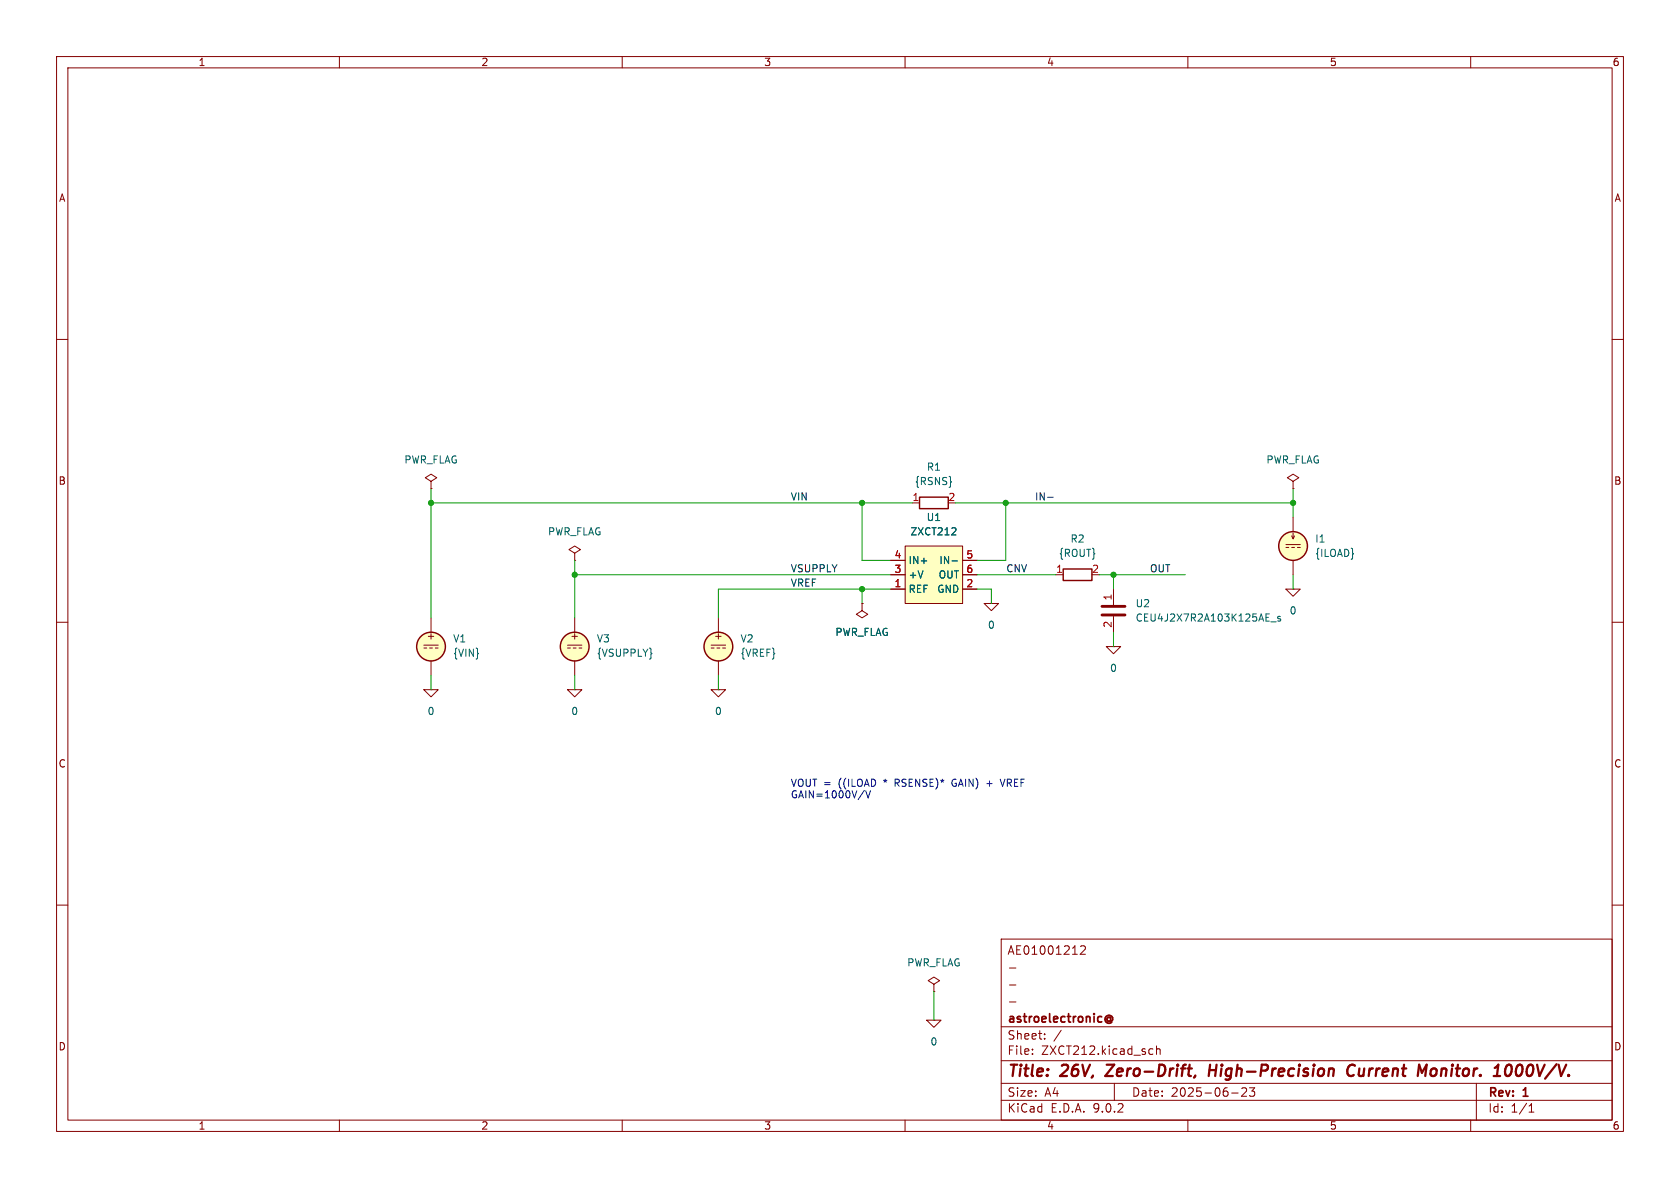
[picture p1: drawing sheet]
(kicad_sch
 (version 20250114)
 (generator "eeschema")
 (generator_version "9.0")
 (paper "A4")
 (title_block
  (title "26V, Zero-Drift, High-Precision Current Monitor. 1000V/V.")
  (date "2025-06-23")
  (rev "1")
  (company "astroelectronic@")
  (comment 1 "-")
  (comment 2 "-")
  (comment 3 "-")
  (comment 4 "AE01001212"))
 (lib_symbols
  (symbol "ZXCT212:0"
   (power)
   (pin_numbers (hide yes))
   (pin_names
    (offset 0) (hide yes)) (exclude_from_sim no) (in_bom yes) (on_board yes)
   (property "Reference" "#GND" (at 0 -5.08 0) (effects (font (size 1.27 1.27)) (hide yes)))
   (property "Value" "0" (at 0 -2.54 0) (effects (font (size 1.27 1.27))))
   (property "Footprint" "" (at 0 0 0) (effects (font (size 1.27 1.27)) (hide yes)))
   (property "Datasheet" "https://ngspice.sourceforge.io/docs/ngspice-html-manual/manual.xhtml#subsec_Circuit_elements__device" (at 0 -10.16 0) (effects (font (size 1.27 1.27)) (hide yes)))
   (property "Description" "0V reference potential for simulation" (at 0 -7.62 0) (effects (font (size 1.27 1.27)) (hide yes)))
   (symbol "0_0_1"
    (polyline (pts (xy -1.27 0) (xy 0 -1.27) (xy 1.27 0) (xy -1.27 0)) (stroke (width 0) (type default)) (fill (type none))))
   (symbol "0_1_1"
    (pin power_in line (at 0 0 0) (length 0) (name "~" (effects (font (size 1.016 1.016)))) (number "1" (effects (font (size 1.016 1.016))))))
   (embedded_fonts no))
  (symbol "ZXCT212:C"
   (pin_names
    (offset 0.254) (hide yes)) (exclude_from_sim no) (in_bom yes) (on_board yes)
   (property "Reference" "C" (at 0.635 2.54 0) (effects (font (size 1.27 1.27)) (justify left)))
   (property "Value" "C" (at 0.635 -2.54 0) (effects (font (size 1.27 1.27)) (justify left)))
   (property "Footprint" "" (at 0.9652 -3.81 0) (effects (font (size 1.27 1.27)) (hide yes)))
   (property "Datasheet" "~" (at 0 0 0) (effects (font (size 1.27 1.27)) (hide yes)))
   (property "Description" "Unpolarized capacitor" (at 0 0 0) (effects (font (size 1.27 1.27)) (hide yes)))
   (symbol "C_0_1"
    (polyline (pts (xy -2.032 0.762) (xy 2.032 0.762)) (stroke (width 0.508) (type default)) (fill (type none)))
    (polyline (pts (xy -2.032 -0.762) (xy 2.032 -0.762)) (stroke (width 0.508) (type default)) (fill (type none))))
   (symbol "C_1_1"
    (pin passive line (at 0 3.81 270) (length 2.794) (name "~" (effects (font (size 1.27 1.27)))) (number "1" (effects (font (size 1.27 1.27)))))
    (pin passive line (at 0 -3.81 90) (length 2.794) (name "~" (effects (font (size 1.27 1.27)))) (number "2" (effects (font (size 1.27 1.27))))))
   (embedded_fonts no))
  (symbol "ZXCT212:IDC"
   (pin_numbers (hide yes))
   (pin_names
    (offset 0.0254)) (exclude_from_sim no) (in_bom yes) (on_board yes)
   (property "Reference" "I" (at 2.54 2.54 0) (effects (font (size 1.27 1.27)) (justify left)))
   (property "Value" "1" (at 2.54 0 0) (effects (font (size 1.27 1.27)) (justify left)))
   (property "Footprint" "" (at 0 0 0) (effects (font (size 1.27 1.27)) (hide yes)))
   (property "Datasheet" "https://ngspice.sourceforge.io/docs/ngspice-html-manual/manual.xhtml#sec_Independent_Sources_for" (at 0 0 0) (effects (font (size 1.27 1.27)) (hide yes)))
   (property "Description" "Current source, DC" (at 0 0 0) (effects (font (size 1.27 1.27)) (hide yes)))
   (property "Sim.Pins" "1=+ 2=-" (at 0 0 0) (effects (font (size 1.27 1.27)) (hide yes)))
   (property "Sim.Type" "DC" (at 0 0 0) (effects (font (size 1.27 1.27)) (hide yes)))
   (property "Sim.Device" "I" (at 0 0 0) (effects (font (size 1.27 1.27)) (hide yes)))
   (symbol "IDC_0_0"
    (polyline (pts (xy -1.27 0.254) (xy 1.27 0.254)) (stroke (width 0) (type default)) (fill (type none)))
    (polyline (pts (xy -0.762 -0.254) (xy -1.27 -0.254)) (stroke (width 0) (type default)) (fill (type none)))
    (polyline (pts (xy 0.254 -0.254) (xy -0.254 -0.254)) (stroke (width 0) (type default)) (fill (type none)))
    (polyline (pts (xy 1.27 -0.254) (xy 0.762 -0.254)) (stroke (width 0) (type default)) (fill (type none))))
   (symbol "IDC_0_1"
    (polyline (pts (xy -0.254 1.778) (xy 0 1.27) (xy 0.254 1.778)) (stroke (width 0) (type default)) (fill (type none)))
    (polyline (pts (xy 0 1.27) (xy 0 2.286)) (stroke (width 0) (type default)) (fill (type none)))
    (circle (center 0 0) (radius 2.54) (stroke (width 0.254) (type default)) (fill (type background))))
   (symbol "IDC_1_1"
    (pin passive line (at 0 5.08 270) (length 2.54) (name "~" (effects (font (size 1.27 1.27)))) (number "1" (effects (font (size 1.27 1.27)))))
    (pin passive line (at 0 -5.08 90) (length 2.54) (name "~" (effects (font (size 1.27 1.27)))) (number "2" (effects (font (size 1.27 1.27))))))
   (embedded_fonts no))
  (symbol "ZXCT212:PWR_FLAG"
   (power)
   (pin_numbers (hide yes))
   (pin_names
    (offset 0) (hide yes)) (exclude_from_sim no) (in_bom yes) (on_board yes)
   (property "Reference" "#FLG" (at 0 1.905 0) (effects (font (size 1.27 1.27)) (hide yes)))
   (property "Value" "PWR_FLAG" (at 0 3.81 0) (effects (font (size 1.27 1.27))))
   (property "Footprint" "" (at 0 0 0) (effects (font (size 1.27 1.27)) (hide yes)))
   (property "Datasheet" "~" (at 0 0 0) (effects (font (size 1.27 1.27)) (hide yes)))
   (property "Description" "Special symbol for telling ERC where power comes from" (at 0 0 0) (effects (font (size 1.27 1.27)) (hide yes)))
   (symbol "PWR_FLAG_0_0"
    (pin power_out line (at 0 0 90) (length 0) (name "~" (effects (font (size 1.27 1.27)))) (number "1" (effects (font (size 1.27 1.27))))))
   (symbol "PWR_FLAG_0_1"
    (polyline (pts (xy 0 0) (xy 0 1.27) (xy -1.016 1.905) (xy 0 2.54) (xy 1.016 1.905) (xy 0 1.27)) (stroke (width 0) (type default)) (fill (type none))))
   (embedded_fonts no))
  (symbol "ZXCT212:R"
   (pin_names
    (offset 0) (hide yes)) (exclude_from_sim no) (in_bom yes) (on_board yes)
   (property "Reference" "R" (at 2.032 0 90) (effects (font (size 1.27 1.27))))
   (property "Value" "R" (at 0 0 90) (effects (font (size 1.27 1.27))))
   (property "Footprint" "" (at -1.778 0 90) (effects (font (size 1.27 1.27)) (hide yes)))
   (property "Datasheet" "~" (at 0 0 0) (effects (font (size 1.27 1.27)) (hide yes)))
   (property "Description" "Resistor" (at 0 0 0) (effects (font (size 1.27 1.27)) (hide yes)))
   (symbol "R_0_1"
    (rectangle (start -1.016 -2.54) (end 1.016 2.54) (stroke (width 0.254) (type default)) (fill (type none))))
   (symbol "R_1_1"
    (pin passive line (at 0 3.81 270) (length 1.27) (name "~" (effects (font (size 1.27 1.27)))) (number "1" (effects (font (size 1.27 1.27)))))
    (pin passive line (at 0 -3.81 90) (length 1.27) (name "~" (effects (font (size 1.27 1.27)))) (number "2" (effects (font (size 1.27 1.27))))))
   (embedded_fonts no))
  (symbol "ZXCT212:VDC"
   (pin_numbers (hide yes))
   (pin_names
    (offset 0.0254)) (exclude_from_sim no) (in_bom yes) (on_board yes)
   (property "Reference" "V" (at 2.54 2.54 0) (effects (font (size 1.27 1.27)) (justify left)))
   (property "Value" "1" (at 2.54 0 0) (effects (font (size 1.27 1.27)) (justify left)))
   (property "Footprint" "" (at 0 0 0) (effects (font (size 1.27 1.27)) (hide yes)))
   (property "Datasheet" "https://ngspice.sourceforge.io/docs/ngspice-html-manual/manual.xhtml#sec_Independent_Sources_for" (at 0 0 0) (effects (font (size 1.27 1.27)) (hide yes)))
   (property "Description" "Voltage source, DC" (at 0 0 0) (effects (font (size 1.27 1.27)) (hide yes)))
   (property "Sim.Pins" "1=+ 2=-" (at 0 0 0) (effects (font (size 1.27 1.27)) (hide yes)))
   (property "Sim.Type" "DC" (at 0 0 0) (effects (font (size 1.27 1.27)) (hide yes)))
   (property "Sim.Device" "V" (at 0 0 0) (effects (font (size 1.27 1.27)) (justify left) (hide yes)))
   (symbol "VDC_0_0"
    (polyline (pts (xy -1.27 0.254) (xy 1.27 0.254)) (stroke (width 0) (type default)) (fill (type none)))
    (polyline (pts (xy -0.762 -0.254) (xy -1.27 -0.254)) (stroke (width 0) (type default)) (fill (type none)))
    (polyline (pts (xy 0.254 -0.254) (xy -0.254 -0.254)) (stroke (width 0) (type default)) (fill (type none)))
    (polyline (pts (xy 1.27 -0.254) (xy 0.762 -0.254)) (stroke (width 0) (type default)) (fill (type none)))
    (text "+" (at 0 1.905 0) (effects (font (size 1.27 1.27)))))
   (symbol "VDC_0_1"
    (circle (center 0 0) (radius 2.54) (stroke (width 0.254) (type default)) (fill (type background))))
   (symbol "VDC_1_1"
    (pin passive line (at 0 5.08 270) (length 2.54) (name "~" (effects (font (size 1.27 1.27)))) (number "1" (effects (font (size 1.27 1.27)))))
    (pin passive line (at 0 -5.08 90) (length 2.54) (name "~" (effects (font (size 1.27 1.27)))) (number "2" (effects (font (size 1.27 1.27))))))
   (embedded_fonts no))
  (symbol "ZXCT212:ZXCT212" (exclude_from_sim no) (in_bom yes) (on_board yes)
   (property "Reference" "U" (at 0 8.636 0) (effects (font (size 1.27 1.27))))
   (property "Value" "ZXCT212" (at 0 6.35 0) (effects (font (size 1.27 1.27))))
   (property "Footprint" "" (at 0 0 0) (effects (font (size 1.27 1.27)) (hide yes)))
   (property "Datasheet" "" (at 0 0 0) (effects (font (size 1.27 1.27)) (hide yes)))
   (property "Description" "" (at 0 0 0) (effects (font (size 1.27 1.27)) (hide yes)))
   (symbol "ZXCT212_1_1"
    (rectangle (start -5.08 5.08) (end 5.08 -5.08) (stroke (width 0) (type solid)) (fill (type background)))
    (pin passive line (at -7.62 2.54 0) (length 2.54) (name "IN+" (effects (font (size 1.27 1.27)))) (number "4" (effects (font (size 1.27 1.27)))))
    (pin passive line (at -7.62 0 0) (length 2.54) (name "+V" (effects (font (size 1.27 1.27)))) (number "3" (effects (font (size 1.27 1.27)))))
    (pin passive line (at -7.62 -2.54 0) (length 2.54) (name "REF" (effects (font (size 1.27 1.27)))) (number "1" (effects (font (size 1.27 1.27)))))
    (pin passive line (at 7.62 2.54 180) (length 2.54) (name "IN-" (effects (font (size 1.27 1.27)))) (number "5" (effects (font (size 1.27 1.27)))))
    (pin passive line (at 7.62 0 180) (length 2.54) (name "OUT" (effects (font (size 1.27 1.27)))) (number "6" (effects (font (size 1.27 1.27)))))
    (pin passive line (at 7.62 -2.54 180) (length 2.54) (name "GND" (effects (font (size 1.27 1.27)))) (number "2" (effects (font (size 1.27 1.27))))))
   (embedded_fonts no)))
 (text "VOUT = ((ILOAD * RSENSE)* GAIN) + VREF\nGAIN=1000V/V"
  (exclude_from_sim no)
  (at 139.7 139.7 0)
  (effects (font (size 1.27 1.27)) (justify left)))
 (junction
  (at 101.6 101.6)
  (diameter 0)
  (color 0 0 0 0))
 (junction
  (at 177.8 88.9)
  (diameter 0)
  (color 0 0 0 0))
 (junction
  (at 228.6 88.9)
  (diameter 0)
  (color 0 0 0 0))
 (junction
  (at 196.85 101.6)
  (diameter 0)
  (color 0 0 0 0))
 (junction
  (at 76.2 88.9)
  (diameter 0)
  (color 0 0 0 0))
 (junction
  (at 152.4 88.9)
  (diameter 0)
  (color 0 0 0 0))
 (junction
  (at 152.4 104.14)
  (diameter 0)
  (color 0 0 0 0))
 (wire
  (pts (xy 101.6 101.6) (xy 157.48 101.6))
  (stroke (width 0) (type default)))
 (wire
  (pts (xy 165.1 175.26) (xy 165.1 180.34))
  (stroke (width 0) (type default)))
 (wire
  (pts (xy 101.6 99.06) (xy 101.6 101.6))
  (stroke (width 0) (type default)))
 (wire
  (pts (xy 196.85 101.6) (xy 196.85 104.14))
  (stroke (width 0) (type default)))
 (wire
  (pts (xy 177.8 99.06) (xy 177.8 88.9))
  (stroke (width 0) (type default)))
 (wire
  (pts (xy 228.6 88.9) (xy 228.6 91.44))
  (stroke (width 0) (type default)))
 (wire
  (pts (xy 194.31 101.6) (xy 196.85 101.6))
  (stroke (width 0) (type default)))
 (wire
  (pts (xy 127 119.38) (xy 127 121.92))
  (stroke (width 0) (type default)))
 (wire
  (pts (xy 127 104.14) (xy 152.4 104.14))
  (stroke (width 0) (type default)))
 (wire
  (pts (xy 76.2 119.38) (xy 76.2 121.92))
  (stroke (width 0) (type default)))
 (wire
  (pts (xy 152.4 104.14) (xy 157.48 104.14))
  (stroke (width 0) (type default)))
 (wire
  (pts (xy 101.6 119.38) (xy 101.6 121.92))
  (stroke (width 0) (type default)))
 (wire
  (pts (xy 228.6 101.6) (xy 228.6 104.14))
  (stroke (width 0) (type default)))
 (wire
  (pts (xy 127 104.14) (xy 127 109.22))
  (stroke (width 0) (type default)))
 (wire
  (pts (xy 76.2 88.9) (xy 76.2 109.22))
  (stroke (width 0) (type default)))
 (wire
  (pts (xy 172.72 101.6) (xy 186.69 101.6))
  (stroke (width 0) (type default)))
 (wire
  (pts (xy 228.6 86.36) (xy 228.6 88.9))
  (stroke (width 0) (type default)))
 (wire
  (pts (xy 76.2 88.9) (xy 152.4 88.9))
  (stroke (width 0) (type default)))
 (wire
  (pts (xy 196.85 111.76) (xy 196.85 114.3))
  (stroke (width 0) (type default)))
 (wire
  (pts (xy 152.4 104.14) (xy 152.4 106.68))
  (stroke (width 0) (type default)))
 (wire
  (pts (xy 175.26 106.68) (xy 175.26 104.14))
  (stroke (width 0) (type default)))
 (wire
  (pts (xy 152.4 99.06) (xy 152.4 88.9))
  (stroke (width 0) (type default)))
 (wire
  (pts (xy 177.8 88.9) (xy 168.91 88.9))
  (stroke (width 0) (type default)))
 (wire
  (pts (xy 157.48 99.06) (xy 152.4 99.06))
  (stroke (width 0) (type default)))
 (wire
  (pts (xy 172.72 99.06) (xy 177.8 99.06))
  (stroke (width 0) (type default)))
 (wire
  (pts (xy 76.2 86.36) (xy 76.2 88.9))
  (stroke (width 0) (type default)))
 (wire
  (pts (xy 177.8 88.9) (xy 228.6 88.9))
  (stroke (width 0) (type default)))
 (wire
  (pts (xy 175.26 104.14) (xy 172.72 104.14))
  (stroke (width 0) (type default)))
 (wire
  (pts (xy 196.85 101.6) (xy 209.55 101.6))
  (stroke (width 0) (type default)))
 (wire
  (pts (xy 101.6 101.6) (xy 101.6 109.22))
  (stroke (width 0) (type default)))
 (wire
  (pts (xy 152.4 88.9) (xy 161.29 88.9))
  (stroke (width 0) (type default)))
 (label "IN-"
  (at 182.88 88.9 0)
  (effects (font (size 1.27 1.27)) (justify left bottom)))
 (label "OUT"
  (at 203.2 101.6 0)
  (effects (font (size 1.27 1.27)) (justify left bottom)))
 (label "VREF"
  (at 139.7 104.14 0)
  (effects (font (size 1.27 1.27)) (justify left bottom)))
 (label "CNV"
  (at 177.8 101.6 0)
  (effects (font (size 1.27 1.27)) (justify left bottom)))
 (label "VIN"
  (at 139.7 88.9 0)
  (effects (font (size 1.27 1.27)) (justify left bottom)))
 (label "VSUPPLY"
  (at 139.7 101.6 0)
  (effects (font (size 1.27 1.27)) (justify left bottom)))
 (symbol
  (lib_id "ZXCT212:R")
  (at 165.1 88.9 90)
  (unit 1)
  (exclude_from_sim no)
  (in_bom yes)
  (on_board yes)
  (dnp no)
  (fields_autoplaced yes)
  (property "Reference" "R1" (at 165.1 82.55 90) (effects (font (size 1.27 1.27))))
  (property "Value" "{RSNS}" (at 165.1 85.09 90) (effects (font (size 1.27 1.27))))
  (property "Footprint" "" (at 165.1 90.678 90) (effects (font (size 1.27 1.27)) (hide yes)))
  (property "Datasheet" "~" (at 165.1 88.9 0) (effects (font (size 1.27 1.27)) (hide yes)))
  (property "Description" "Resistor" (at 165.1 88.9 0) (effects (font (size 1.27 1.27)) (hide yes)))
  (pin "2")
  (pin "1"))
 (symbol
  (lib_id "ZXCT212:0")
  (at 175.26 106.68 0)
  (unit 1)
  (exclude_from_sim no)
  (in_bom yes)
  (on_board yes)
  (dnp no)
  (fields_autoplaced yes)
  (property "Reference" "#GND03" (at 175.26 111.76 0) (effects (font (size 1.27 1.27)) (hide yes)))
  (property "Value" "0" (at 175.26 110.49 0) (effects (font (size 1.27 1.27))))
  (property "Footprint" "" (at 175.26 106.68 0) (effects (font (size 1.27 1.27)) (hide yes)))
  (property "Datasheet" "https://ngspice.sourceforge.io/docs/ngspice-html-manual/manual.xhtml#subsec_Circuit_elements__device" (at 175.26 116.84 0) (effects (font (size 1.27 1.27)) (hide yes)))
  (property "Description" "0V reference potential for simulation" (at 175.26 114.3 0) (effects (font (size 1.27 1.27)) (hide yes)))
  (pin "1"))
 (symbol
  (lib_id "ZXCT212:VDC")
  (at 101.6 114.3 0)
  (unit 1)
  (exclude_from_sim no)
  (in_bom yes)
  (on_board yes)
  (dnp no)
  (fields_autoplaced yes)
  (property "Reference" "V3" (at 105.41 112.9001 0) (effects (font (size 1.27 1.27)) (justify left)))
  (property "Value" "{VSUPPLY}" (at 105.41 115.4401 0) (effects (font (size 1.27 1.27)) (justify left)))
  (property "Footprint" "" (at 101.6 114.3 0) (effects (font (size 1.27 1.27)) (hide yes)))
  (property "Datasheet" "https://ngspice.sourceforge.io/docs/ngspice-html-manual/manual.xhtml#sec_Independent_Sources_for" (at 101.6 114.3 0) (effects (font (size 1.27 1.27)) (hide yes)))
  (property "Description" "Voltage source, DC" (at 101.6 114.3 0) (effects (font (size 1.27 1.27)) (hide yes)))
  (property "Sim.Pins" "1=+ 2=-" (at 101.6 114.3 0) (effects (font (size 1.27 1.27)) (hide yes)))
  (property "Sim.Type" "DC" (at 101.6 114.3 0) (effects (font (size 1.27 1.27)) (hide yes)))
  (property "Sim.Device" "V" (at 101.6 114.3 0) (effects (font (size 1.27 1.27)) (justify left) (hide yes)))
  (pin "1")
  (pin "2"))
 (symbol
  (lib_id "ZXCT212:ZXCT212")
  (at 165.1 101.6 0)
  (unit 1)
  (exclude_from_sim no)
  (in_bom yes)
  (on_board yes)
  (dnp no)
  (fields_autoplaced yes)
  (property "Reference" "U1" (at 165.1 91.44 0) (effects (font (size 1.27 1.27))))
  (property "Value" "ZXCT212" (at 165.1 93.98 0) (effects (font (size 1.27 1.27))))
  (property "Footprint" "" (at 165.1 101.6 0) (effects (font (size 1.27 1.27)) (hide yes)))
  (property "Datasheet" "" (at 165.1 101.6 0) (effects (font (size 1.27 1.27)) (hide yes)))
  (property "Description" "" (at 165.1 101.6 0) (effects (font (size 1.27 1.27)) (hide yes)))
  (property "Sim.Library" "ZXCT212.LIB" (at 165.1 101.6 0) (effects (font (size 1.27 1.27)) (hide yes)))
  (property "Sim.Name" "ZXCT212" (at 165.1 101.6 0) (effects (font (size 1.27 1.27)) (hide yes)))
  (property "Sim.Device" "SUBCKT" (at 165.1 101.6 0) (effects (font (size 1.27 1.27)) (hide yes)))
  (property "Sim.Pins" "1=REF 2=GND 3=V+ 4=IN+ 5=IN- 6=OUT" (at 165.1 101.6 0) (effects (font (size 1.27 1.27)) (hide yes)))
  (pin "1")
  (pin "5")
  (pin "6")
  (pin "3")
  (pin "4")
  (pin "2"))
 (symbol
  (lib_id "ZXCT212:R")
  (at 190.5 101.6 90)
  (unit 1)
  (exclude_from_sim no)
  (in_bom yes)
  (on_board yes)
  (dnp no)
  (fields_autoplaced yes)
  (property "Reference" "R2" (at 190.5 95.25 90) (effects (font (size 1.27 1.27))))
  (property "Value" "{ROUT}" (at 190.5 97.79 90) (effects (font (size 1.27 1.27))))
  (property "Footprint" "" (at 190.5 103.378 90) (effects (font (size 1.27 1.27)) (hide yes)))
  (property "Datasheet" "~" (at 190.5 101.6 0) (effects (font (size 1.27 1.27)) (hide yes)))
  (property "Description" "Resistor" (at 190.5 101.6 0) (effects (font (size 1.27 1.27)) (hide yes)))
  (pin "1")
  (pin "2"))
 (symbol
  (lib_id "ZXCT212:VDC")
  (at 127 114.3 0)
  (unit 1)
  (exclude_from_sim no)
  (in_bom yes)
  (on_board yes)
  (dnp no)
  (fields_autoplaced yes)
  (property "Reference" "V2" (at 130.81 112.9001 0) (effects (font (size 1.27 1.27)) (justify left)))
  (property "Value" "{VREF}" (at 130.81 115.4401 0) (effects (font (size 1.27 1.27)) (justify left)))
  (property "Footprint" "" (at 127 114.3 0) (effects (font (size 1.27 1.27)) (hide yes)))
  (property "Datasheet" "https://ngspice.sourceforge.io/docs/ngspice-html-manual/manual.xhtml#sec_Independent_Sources_for" (at 127 114.3 0) (effects (font (size 1.27 1.27)) (hide yes)))
  (property "Description" "Voltage source, DC" (at 127 114.3 0) (effects (font (size 1.27 1.27)) (hide yes)))
  (property "Sim.Pins" "1=+ 2=-" (at 127 114.3 0) (effects (font (size 1.27 1.27)) (hide yes)))
  (property "Sim.Type" "DC" (at 127 114.3 0) (effects (font (size 1.27 1.27)) (hide yes)))
  (property "Sim.Device" "V" (at 127 114.3 0) (effects (font (size 1.27 1.27)) (justify left) (hide yes)))
  (pin "1")
  (pin "2"))
 (symbol
  (lib_id "ZXCT212:C")
  (at 196.85 107.95 0)
  (unit 1)
  (exclude_from_sim no)
  (in_bom yes)
  (on_board yes)
  (dnp no)
  (fields_autoplaced yes)
  (property "Reference" "U2" (at 200.66 106.6799 0) (effects (font (size 1.27 1.27)) (justify left)))
  (property "Value" "CEU4J2X7R2A103K125AE_s" (at 200.66 109.2199 0) (effects (font (size 1.27 1.27)) (justify left)))
  (property "Footprint" "" (at 197.8152 111.76 0) (effects (font (size 1.27 1.27)) (hide yes)))
  (property "Datasheet" "~" (at 196.85 107.95 0) (effects (font (size 1.27 1.27)) (hide yes)))
  (property "Description" "Unpolarized capacitor" (at 196.85 107.95 0) (effects (font (size 1.27 1.27)) (hide yes)))
  (property "Sim.Library" "CEU4J2X7R2A103K125AE_s.mod" (at 196.85 107.95 0) (effects (font (size 1.27 1.27)) (hide yes)))
  (property "Sim.Name" "CEU4J2X7R2A103K125AE_s" (at 196.85 107.95 0) (effects (font (size 1.27 1.27)) (hide yes)))
  (property "Sim.Device" "SUBCKT" (at 196.85 107.95 0) (effects (font (size 1.27 1.27)) (hide yes)))
  (property "Sim.Pins" "1=n1 2=n2" (at 196.85 107.95 0) (effects (font (size 1.27 1.27)) (hide yes)))
  (pin "1")
  (pin "2"))
 (symbol
  (lib_id "ZXCT212:PWR_FLAG")
  (at 101.6 99.06 0)
  (unit 1)
  (exclude_from_sim no)
  (in_bom yes)
  (on_board yes)
  (dnp no)
  (fields_autoplaced yes)
  (property "Reference" "#FLG02" (at 101.6 97.155 0) (effects (font (size 1.27 1.27)) (hide yes)))
  (property "Value" "PWR_FLAG" (at 101.6 93.98 0) (effects (font (size 1.27 1.27))))
  (property "Footprint" "" (at 101.6 99.06 0) (effects (font (size 1.27 1.27)) (hide yes)))
  (property "Datasheet" "~" (at 101.6 99.06 0) (effects (font (size 1.27 1.27)) (hide yes)))
  (property "Description" "Special symbol for telling ERC where power comes from" (at 101.6 99.06 0) (effects (font (size 1.27 1.27)) (hide yes)))
  (pin "1"))
 (symbol
  (lib_id "ZXCT212:PWR_FLAG")
  (at 76.2 86.36 0)
  (unit 1)
  (exclude_from_sim no)
  (in_bom yes)
  (on_board yes)
  (dnp no)
  (fields_autoplaced yes)
  (property "Reference" "#FLG01" (at 76.2 84.455 0) (effects (font (size 1.27 1.27)) (hide yes)))
  (property "Value" "PWR_FLAG" (at 76.2 81.28 0) (effects (font (size 1.27 1.27))))
  (property "Footprint" "" (at 76.2 86.36 0) (effects (font (size 1.27 1.27)) (hide yes)))
  (property "Datasheet" "~" (at 76.2 86.36 0) (effects (font (size 1.27 1.27)) (hide yes)))
  (property "Description" "Special symbol for telling ERC where power comes from" (at 76.2 86.36 0) (effects (font (size 1.27 1.27)) (hide yes)))
  (pin "1"))
 (symbol
  (lib_id "ZXCT212:PWR_FLAG")
  (at 152.4 106.68 180)
  (unit 1)
  (exclude_from_sim no)
  (in_bom yes)
  (on_board yes)
  (dnp no)
  (fields_autoplaced yes)
  (property "Reference" "#FLG05" (at 152.4 108.585 0) (effects (font (size 1.27 1.27)) (hide yes)))
  (property "Value" "PWR_FLAG" (at 152.4 111.76 0) (effects (font (size 1.27 1.27))))
  (property "Footprint" "" (at 152.4 106.68 0) (effects (font (size 1.27 1.27)) (hide yes)))
  (property "Datasheet" "~" (at 152.4 106.68 0) (effects (font (size 1.27 1.27)) (hide yes)))
  (property "Description" "Special symbol for telling ERC where power comes from" (at 152.4 106.68 0) (effects (font (size 1.27 1.27)) (hide yes)))
  (pin "1"))
 (symbol
  (lib_id "ZXCT212:PWR_FLAG")
  (at 228.6 86.36 0)
  (unit 1)
  (exclude_from_sim no)
  (in_bom yes)
  (on_board yes)
  (dnp no)
  (fields_autoplaced yes)
  (property "Reference" "#FLG04" (at 228.6 84.455 0) (effects (font (size 1.27 1.27)) (hide yes)))
  (property "Value" "PWR_FLAG" (at 228.6 81.28 0) (effects (font (size 1.27 1.27))))
  (property "Footprint" "" (at 228.6 86.36 0) (effects (font (size 1.27 1.27)) (hide yes)))
  (property "Datasheet" "~" (at 228.6 86.36 0) (effects (font (size 1.27 1.27)) (hide yes)))
  (property "Description" "Special symbol for telling ERC where power comes from" (at 228.6 86.36 0) (effects (font (size 1.27 1.27)) (hide yes)))
  (pin "1"))
 (symbol
  (lib_id "ZXCT212:VDC")
  (at 76.2 114.3 0)
  (unit 1)
  (exclude_from_sim no)
  (in_bom yes)
  (on_board yes)
  (dnp no)
  (fields_autoplaced yes)
  (property "Reference" "V1" (at 80.01 112.9001 0) (effects (font (size 1.27 1.27)) (justify left)))
  (property "Value" "{VIN}" (at 80.01 115.4401 0) (effects (font (size 1.27 1.27)) (justify left)))
  (property "Footprint" "" (at 76.2 114.3 0) (effects (font (size 1.27 1.27)) (hide yes)))
  (property "Datasheet" "https://ngspice.sourceforge.io/docs/ngspice-html-manual/manual.xhtml#sec_Independent_Sources_for" (at 76.2 114.3 0) (effects (font (size 1.27 1.27)) (hide yes)))
  (property "Description" "Voltage source, DC" (at 76.2 114.3 0) (effects (font (size 1.27 1.27)) (hide yes)))
  (property "Sim.Pins" "1=+ 2=-" (at 76.2 114.3 0) (effects (font (size 1.27 1.27)) (hide yes)))
  (property "Sim.Type" "DC" (at 76.2 114.3 0) (effects (font (size 1.27 1.27)) (hide yes)))
  (property "Sim.Device" "V" (at 76.2 114.3 0) (effects (font (size 1.27 1.27)) (justify left) (hide yes)))
  (pin "1")
  (pin "2"))
 (symbol
  (lib_id "ZXCT212:0")
  (at 76.2 121.92 0)
  (unit 1)
  (exclude_from_sim no)
  (in_bom yes)
  (on_board yes)
  (dnp no)
  (fields_autoplaced yes)
  (property "Reference" "#GND01" (at 76.2 127 0) (effects (font (size 1.27 1.27)) (hide yes)))
  (property "Value" "0" (at 76.2 125.73 0) (effects (font (size 1.27 1.27))))
  (property "Footprint" "" (at 76.2 121.92 0) (effects (font (size 1.27 1.27)) (hide yes)))
  (property "Datasheet" "https://ngspice.sourceforge.io/docs/ngspice-html-manual/manual.xhtml#subsec_Circuit_elements__device" (at 76.2 132.08 0) (effects (font (size 1.27 1.27)) (hide yes)))
  (property "Description" "0V reference potential for simulation" (at 76.2 129.54 0) (effects (font (size 1.27 1.27)) (hide yes)))
  (pin "1"))
 (symbol
  (lib_id "ZXCT212:IDC")
  (at 228.6 96.52 0)
  (unit 1)
  (exclude_from_sim no)
  (in_bom yes)
  (on_board yes)
  (dnp no)
  (fields_autoplaced yes)
  (property "Reference" "I1" (at 232.41 95.2499 0) (effects (font (size 1.27 1.27)) (justify left)))
  (property "Value" "{ILOAD}" (at 232.41 97.7899 0) (effects (font (size 1.27 1.27)) (justify left)))
  (property "Footprint" "" (at 228.6 96.52 0) (effects (font (size 1.27 1.27)) (hide yes)))
  (property "Datasheet" "https://ngspice.sourceforge.io/docs/ngspice-html-manual/manual.xhtml#sec_Independent_Sources_for" (at 228.6 96.52 0) (effects (font (size 1.27 1.27)) (hide yes)))
  (property "Description" "Current source, DC" (at 228.6 96.52 0) (effects (font (size 1.27 1.27)) (hide yes)))
  (property "Sim.Pins" "1=+ 2=-" (at 228.6 96.52 0) (effects (font (size 1.27 1.27)) (hide yes)))
  (property "Sim.Type" "DC" (at 228.6 96.52 0) (effects (font (size 1.27 1.27)) (hide yes)))
  (property "Sim.Device" "I" (at 228.6 96.52 0) (effects (font (size 1.27 1.27)) (hide yes)))
  (pin "2")
  (pin "1"))
 (symbol
  (lib_id "ZXCT212:0")
  (at 196.85 114.3 0)
  (unit 1)
  (exclude_from_sim no)
  (in_bom yes)
  (on_board yes)
  (dnp no)
  (fields_autoplaced yes)
  (property "Reference" "#GND07" (at 196.85 119.38 0) (effects (font (size 1.27 1.27)) (hide yes)))
  (property "Value" "0" (at 196.85 118.11 0) (effects (font (size 1.27 1.27))))
  (property "Footprint" "" (at 196.85 114.3 0) (effects (font (size 1.27 1.27)) (hide yes)))
  (property "Datasheet" "https://ngspice.sourceforge.io/docs/ngspice-html-manual/manual.xhtml#subsec_Circuit_elements__device" (at 196.85 124.46 0) (effects (font (size 1.27 1.27)) (hide yes)))
  (property "Description" "0V reference potential for simulation" (at 196.85 121.92 0) (effects (font (size 1.27 1.27)) (hide yes)))
  (pin "1"))
 (symbol
  (lib_id "ZXCT212:0")
  (at 101.6 121.92 0)
  (unit 1)
  (exclude_from_sim no)
  (in_bom yes)
  (on_board yes)
  (dnp no)
  (fields_autoplaced yes)
  (property "Reference" "#GND06" (at 101.6 127 0) (effects (font (size 1.27 1.27)) (hide yes)))
  (property "Value" "0" (at 101.6 125.73 0) (effects (font (size 1.27 1.27))))
  (property "Footprint" "" (at 101.6 121.92 0) (effects (font (size 1.27 1.27)) (hide yes)))
  (property "Datasheet" "https://ngspice.sourceforge.io/docs/ngspice-html-manual/manual.xhtml#subsec_Circuit_elements__device" (at 101.6 132.08 0) (effects (font (size 1.27 1.27)) (hide yes)))
  (property "Description" "0V reference potential for simulation" (at 101.6 129.54 0) (effects (font (size 1.27 1.27)) (hide yes)))
  (pin "1"))
 (symbol
  (lib_id "ZXCT212:0")
  (at 165.1 180.34 0)
  (unit 1)
  (exclude_from_sim no)
  (in_bom yes)
  (on_board yes)
  (dnp no)
  (fields_autoplaced yes)
  (property "Reference" "#GND04" (at 165.1 185.42 0) (effects (font (size 1.27 1.27)) (hide yes)))
  (property "Value" "0" (at 165.1 184.15 0) (effects (font (size 1.27 1.27))))
  (property "Footprint" "" (at 165.1 180.34 0) (effects (font (size 1.27 1.27)) (hide yes)))
  (property "Datasheet" "https://ngspice.sourceforge.io/docs/ngspice-html-manual/manual.xhtml#subsec_Circuit_elements__device" (at 165.1 190.5 0) (effects (font (size 1.27 1.27)) (hide yes)))
  (property "Description" "0V reference potential for simulation" (at 165.1 187.96 0) (effects (font (size 1.27 1.27)) (hide yes)))
  (pin "1"))
 (symbol
  (lib_id "ZXCT212:PWR_FLAG")
  (at 165.1 175.26 0)
  (unit 1)
  (exclude_from_sim no)
  (in_bom yes)
  (on_board yes)
  (dnp no)
  (fields_autoplaced yes)
  (property "Reference" "#FLG03" (at 165.1 173.355 0) (effects (font (size 1.27 1.27)) (hide yes)))
  (property "Value" "PWR_FLAG" (at 165.1 170.18 0) (effects (font (size 1.27 1.27))))
  (property "Footprint" "" (at 165.1 175.26 0) (effects (font (size 1.27 1.27)) (hide yes)))
  (property "Datasheet" "~" (at 165.1 175.26 0) (effects (font (size 1.27 1.27)) (hide yes)))
  (property "Description" "Special symbol for telling ERC where power comes from" (at 165.1 175.26 0) (effects (font (size 1.27 1.27)) (hide yes)))
  (pin "1"))
 (symbol
  (lib_id "ZXCT212:0")
  (at 127 121.92 0)
  (unit 1)
  (exclude_from_sim no)
  (in_bom yes)
  (on_board yes)
  (dnp no)
  (fields_autoplaced yes)
  (property "Reference" "#GND02" (at 127 127 0) (effects (font (size 1.27 1.27)) (hide yes)))
  (property "Value" "0" (at 127 125.73 0) (effects (font (size 1.27 1.27))))
  (property "Footprint" "" (at 127 121.92 0) (effects (font (size 1.27 1.27)) (hide yes)))
  (property "Datasheet" "https://ngspice.sourceforge.io/docs/ngspice-html-manual/manual.xhtml#subsec_Circuit_elements__device" (at 127 132.08 0) (effects (font (size 1.27 1.27)) (hide yes)))
  (property "Description" "0V reference potential for simulation" (at 127 129.54 0) (effects (font (size 1.27 1.27)) (hide yes)))
  (pin "1"))
 (symbol
  (lib_id "ZXCT212:0")
  (at 228.6 104.14 0)
  (unit 1)
  (exclude_from_sim no)
  (in_bom yes)
  (on_board yes)
  (dnp no)
  (fields_autoplaced yes)
  (property "Reference" "#GND05" (at 228.6 109.22 0) (effects (font (size 1.27 1.27)) (hide yes)))
  (property "Value" "0" (at 228.6 107.95 0) (effects (font (size 1.27 1.27))))
  (property "Footprint" "" (at 228.6 104.14 0) (effects (font (size 1.27 1.27)) (hide yes)))
  (property "Datasheet" "https://ngspice.sourceforge.io/docs/ngspice-html-manual/manual.xhtml#subsec_Circuit_elements__device" (at 228.6 114.3 0) (effects (font (size 1.27 1.27)) (hide yes)))
  (property "Description" "0V reference potential for simulation" (at 228.6 111.76 0) (effects (font (size 1.27 1.27)) (hide yes)))
  (pin "1"))
 (sheet_instances
  (path ""
   (page "1")))
 (embedded_fonts no))
